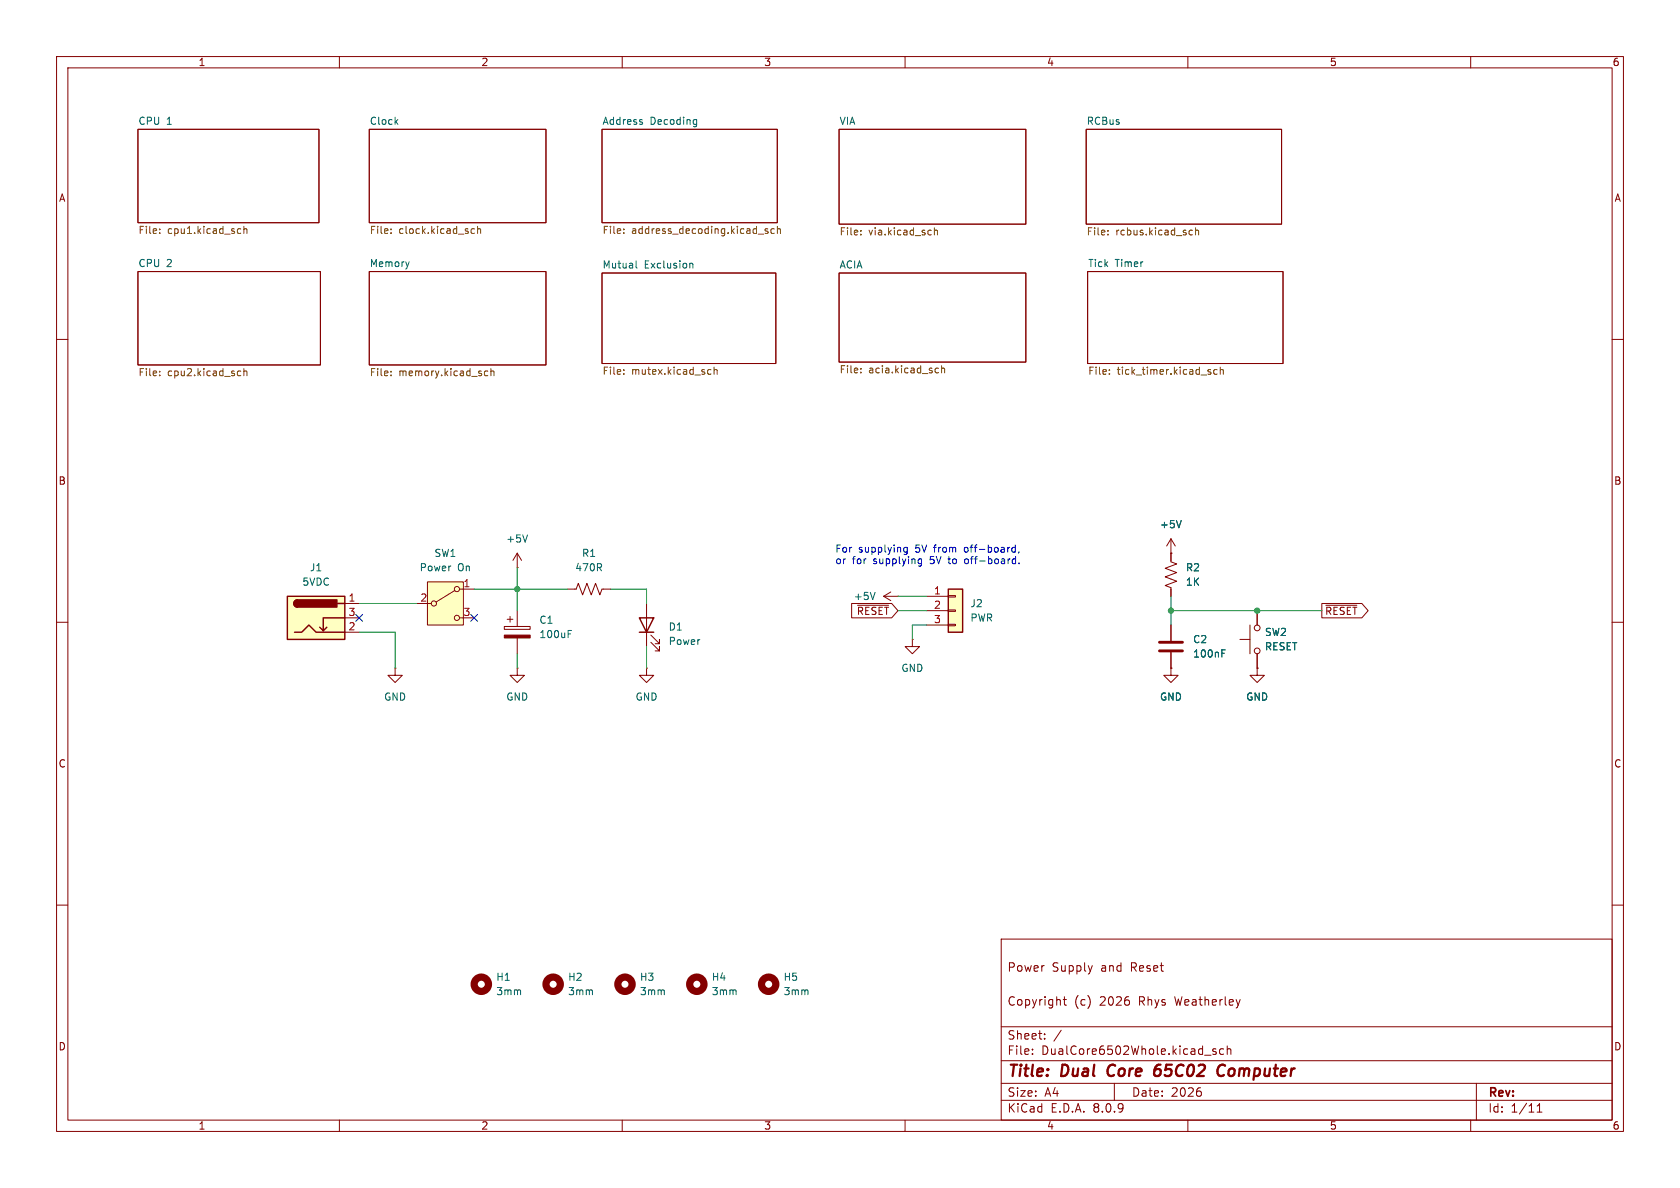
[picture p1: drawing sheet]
(kicad_sch
 (version 20231120)
 (generator "eeschema")
 (generator_version "8.0")
 (paper "A4")
 (title_block
  (title "Dual Core 65C02 Computer")
  (date "2026")
  (comment 1 "Copyright (c) 2026 Rhys Weatherley")
  (comment 3 "Power Supply and Reset"))
 (lib_symbols
  (symbol "Connector:Barrel_Jack_Switch"
   (pin_names hide) (exclude_from_sim no) (in_bom yes) (on_board yes)
   (property "Reference" "J" (at 0 5.334 0) (effects (font (size 1.27 1.27))))
   (property "Value" "Barrel_Jack_Switch" (at 0 -5.08 0) (effects (font (size 1.27 1.27))))
   (property "Footprint" "" (at 1.27 -1.016 0) (effects (font (size 1.27 1.27)) (hide yes)))
   (property "Datasheet" "~" (at 1.27 -1.016 0) (effects (font (size 1.27 1.27)) (hide yes)))
   (property "Description" "DC Barrel Jack with an internal switch" (at 0 0 0) (effects (font (size 1.27 1.27)) (hide yes)))
   (symbol "Barrel_Jack_Switch_0_1"
    (rectangle (start -5.08 3.81) (end 5.08 -3.81) (stroke (width 0.254) (type default)) (fill (type background)))
    (arc (start -3.302 3.175) (mid -3.9343 2.54) (end -3.302 1.905) (stroke (width 0.254) (type default)) (fill (type none)))
    (arc (start -3.302 3.175) (mid -3.9343 2.54) (end -3.302 1.905) (stroke (width 0.254) (type default)) (fill (type outline)))
    (polyline (pts (xy 1.27 -2.286) (xy 1.905 -1.651)) (stroke (width 0.254) (type default)) (fill (type none)))
    (polyline (pts (xy 5.08 2.54) (xy 3.81 2.54)) (stroke (width 0.254) (type default)) (fill (type none)))
    (polyline (pts (xy 5.08 0) (xy 1.27 0) (xy 1.27 -2.286) (xy 0.635 -1.651)) (stroke (width 0.254) (type default)) (fill (type none)))
    (polyline (pts (xy -3.81 -2.54) (xy -2.54 -2.54) (xy -1.27 -1.27) (xy 0 -2.54) (xy 2.54 -2.54) (xy 5.08 -2.54)) (stroke (width 0.254) (type default)) (fill (type none)))
    (rectangle (start 3.683 3.175) (end -3.302 1.905) (stroke (width 0.254) (type default)) (fill (type outline))))
   (symbol "Barrel_Jack_Switch_1_1"
    (pin passive line (at 7.62 2.54 180) (length 2.54) (name "~" (effects (font (size 1.27 1.27)))) (number "1" (effects (font (size 1.27 1.27)))))
    (pin passive line (at 7.62 -2.54 180) (length 2.54) (name "~" (effects (font (size 1.27 1.27)))) (number "2" (effects (font (size 1.27 1.27)))))
    (pin passive line (at 7.62 0 180) (length 2.54) (name "~" (effects (font (size 1.27 1.27)))) (number "3" (effects (font (size 1.27 1.27)))))))
  (symbol "Connector_Generic:Conn_01x03"
   (pin_names
    (offset 1.016) hide) (exclude_from_sim no) (in_bom yes) (on_board yes)
   (property "Reference" "J" (at 0 5.08 0) (effects (font (size 1.27 1.27))))
   (property "Value" "Conn_01x03" (at 0 -5.08 0) (effects (font (size 1.27 1.27))))
   (property "Footprint" "" (at 0 0 0) (effects (font (size 1.27 1.27)) (hide yes)))
   (property "Datasheet" "~" (at 0 0 0) (effects (font (size 1.27 1.27)) (hide yes)))
   (property "Description" "Generic connector, single row, 01x03, script generated (kicad-library-utils/schlib/autogen/connector/)" (at 0 0 0) (effects (font (size 1.27 1.27)) (hide yes)))
   (symbol "Conn_01x03_1_1"
    (rectangle (start -1.27 -2.413) (end 0 -2.667) (stroke (width 0.1524) (type default)) (fill (type none)))
    (rectangle (start -1.27 0.127) (end 0 -0.127) (stroke (width 0.1524) (type default)) (fill (type none)))
    (rectangle (start -1.27 2.667) (end 0 2.413) (stroke (width 0.1524) (type default)) (fill (type none)))
    (rectangle (start -1.27 3.81) (end 1.27 -3.81) (stroke (width 0.254) (type default)) (fill (type background)))
    (pin passive line (at -5.08 2.54 0) (length 3.81) (name "Pin_1" (effects (font (size 1.27 1.27)))) (number "1" (effects (font (size 1.27 1.27)))))
    (pin passive line (at -5.08 0 0) (length 3.81) (name "Pin_2" (effects (font (size 1.27 1.27)))) (number "2" (effects (font (size 1.27 1.27)))))
    (pin passive line (at -5.08 -2.54 0) (length 3.81) (name "Pin_3" (effects (font (size 1.27 1.27)))) (number "3" (effects (font (size 1.27 1.27)))))))
  (symbol "Device:C"
   (pin_numbers hide)
   (pin_names
    (offset 0.254)) (exclude_from_sim no) (in_bom yes) (on_board yes)
   (property "Reference" "C" (at 0.635 2.54 0) (effects (font (size 1.27 1.27)) (justify left)))
   (property "Value" "C" (at 0.635 -2.54 0) (effects (font (size 1.27 1.27)) (justify left)))
   (property "Footprint" "" (at 0.9652 -3.81 0) (effects (font (size 1.27 1.27)) (hide yes)))
   (property "Datasheet" "~" (at 0 0 0) (effects (font (size 1.27 1.27)) (hide yes)))
   (property "Description" "Unpolarized capacitor" (at 0 0 0) (effects (font (size 1.27 1.27)) (hide yes)))
   (symbol "C_0_1"
    (polyline (pts (xy -2.032 -0.762) (xy 2.032 -0.762)) (stroke (width 0.508) (type default)) (fill (type none)))
    (polyline (pts (xy -2.032 0.762) (xy 2.032 0.762)) (stroke (width 0.508) (type default)) (fill (type none))))
   (symbol "C_1_1"
    (pin passive line (at 0 3.81 270) (length 2.794) (name "~" (effects (font (size 1.27 1.27)))) (number "1" (effects (font (size 1.27 1.27)))))
    (pin passive line (at 0 -3.81 90) (length 2.794) (name "~" (effects (font (size 1.27 1.27)))) (number "2" (effects (font (size 1.27 1.27)))))))
  (symbol "Device:C_Polarized"
   (pin_numbers hide)
   (pin_names
    (offset 0.254)) (exclude_from_sim no) (in_bom yes) (on_board yes)
   (property "Reference" "C" (at 0.635 2.54 0) (effects (font (size 1.27 1.27)) (justify left)))
   (property "Value" "C_Polarized" (at 0.635 -2.54 0) (effects (font (size 1.27 1.27)) (justify left)))
   (property "Footprint" "" (at 0.9652 -3.81 0) (effects (font (size 1.27 1.27)) (hide yes)))
   (property "Datasheet" "~" (at 0 0 0) (effects (font (size 1.27 1.27)) (hide yes)))
   (property "Description" "Polarized capacitor" (at 0 0 0) (effects (font (size 1.27 1.27)) (hide yes)))
   (symbol "C_Polarized_0_1"
    (rectangle (start -2.286 0.508) (end 2.286 1.016) (stroke (width 0) (type default)) (fill (type none)))
    (polyline (pts (xy -1.778 2.286) (xy -0.762 2.286)) (stroke (width 0) (type default)) (fill (type none)))
    (polyline (pts (xy -1.27 2.794) (xy -1.27 1.778)) (stroke (width 0) (type default)) (fill (type none)))
    (rectangle (start 2.286 -0.508) (end -2.286 -1.016) (stroke (width 0) (type default)) (fill (type outline))))
   (symbol "C_Polarized_1_1"
    (pin passive line (at 0 3.81 270) (length 2.794) (name "~" (effects (font (size 1.27 1.27)))) (number "1" (effects (font (size 1.27 1.27)))))
    (pin passive line (at 0 -3.81 90) (length 2.794) (name "~" (effects (font (size 1.27 1.27)))) (number "2" (effects (font (size 1.27 1.27)))))))
  (symbol "Device:LED"
   (pin_numbers hide)
   (pin_names
    (offset 1.016) hide) (exclude_from_sim no) (in_bom yes) (on_board yes)
   (property "Reference" "D" (at 0 2.54 0) (effects (font (size 1.27 1.27))))
   (property "Value" "LED" (at 0 -2.54 0) (effects (font (size 1.27 1.27))))
   (property "Footprint" "" (at 0 0 0) (effects (font (size 1.27 1.27)) (hide yes)))
   (property "Datasheet" "~" (at 0 0 0) (effects (font (size 1.27 1.27)) (hide yes)))
   (property "Description" "Light emitting diode" (at 0 0 0) (effects (font (size 1.27 1.27)) (hide yes)))
   (symbol "LED_0_1"
    (polyline (pts (xy -1.27 -1.27) (xy -1.27 1.27)) (stroke (width 0.254) (type default)) (fill (type none)))
    (polyline (pts (xy -1.27 0) (xy 1.27 0)) (stroke (width 0) (type default)) (fill (type none)))
    (polyline (pts (xy 1.27 -1.27) (xy 1.27 1.27) (xy -1.27 0) (xy 1.27 -1.27)) (stroke (width 0.254) (type default)) (fill (type none)))
    (polyline (pts (xy -3.048 -0.762) (xy -4.572 -2.286) (xy -3.81 -2.286) (xy -4.572 -2.286) (xy -4.572 -1.524)) (stroke (width 0) (type default)) (fill (type none)))
    (polyline (pts (xy -1.778 -0.762) (xy -3.302 -2.286) (xy -2.54 -2.286) (xy -3.302 -2.286) (xy -3.302 -1.524)) (stroke (width 0) (type default)) (fill (type none))))
   (symbol "LED_1_1"
    (pin passive line (at -3.81 0 0) (length 2.54) (name "K" (effects (font (size 1.27 1.27)))) (number "1" (effects (font (size 1.27 1.27)))))
    (pin passive line (at 3.81 0 180) (length 2.54) (name "A" (effects (font (size 1.27 1.27)))) (number "2" (effects (font (size 1.27 1.27)))))))
  (symbol "Device:R_US"
   (pin_numbers hide)
   (pin_names
    (offset 0)) (exclude_from_sim no) (in_bom yes) (on_board yes)
   (property "Reference" "R" (at 2.54 0 90) (effects (font (size 1.27 1.27))))
   (property "Value" "R_US" (at -2.54 0 90) (effects (font (size 1.27 1.27))))
   (property "Footprint" "" (at 1.016 -0.254 90) (effects (font (size 1.27 1.27)) (hide yes)))
   (property "Datasheet" "~" (at 0 0 0) (effects (font (size 1.27 1.27)) (hide yes)))
   (property "Description" "Resistor, US symbol" (at 0 0 0) (effects (font (size 1.27 1.27)) (hide yes)))
   (symbol "R_US_0_1"
    (polyline (pts (xy 0 -2.286) (xy 0 -2.54)) (stroke (width 0) (type default)) (fill (type none)))
    (polyline (pts (xy 0 2.286) (xy 0 2.54)) (stroke (width 0) (type default)) (fill (type none)))
    (polyline (pts (xy 0 -0.762) (xy 1.016 -1.143) (xy 0 -1.524) (xy -1.016 -1.905) (xy 0 -2.286)) (stroke (width 0) (type default)) (fill (type none)))
    (polyline (pts (xy 0 0.762) (xy 1.016 0.381) (xy 0 0) (xy -1.016 -0.381) (xy 0 -0.762)) (stroke (width 0) (type default)) (fill (type none)))
    (polyline (pts (xy 0 2.286) (xy 1.016 1.905) (xy 0 1.524) (xy -1.016 1.143) (xy 0 0.762)) (stroke (width 0) (type default)) (fill (type none))))
   (symbol "R_US_1_1"
    (pin passive line (at 0 3.81 270) (length 1.27) (name "~" (effects (font (size 1.27 1.27)))) (number "1" (effects (font (size 1.27 1.27)))))
    (pin passive line (at 0 -3.81 90) (length 1.27) (name "~" (effects (font (size 1.27 1.27)))) (number "2" (effects (font (size 1.27 1.27)))))))
  (symbol "Mechanical:MountingHole"
   (pin_names
    (offset 1.016)) (exclude_from_sim yes) (in_bom no) (on_board yes)
   (property "Reference" "H" (at 0 5.08 0) (effects (font (size 1.27 1.27))))
   (property "Value" "MountingHole" (at 0 3.175 0) (effects (font (size 1.27 1.27))))
   (property "Footprint" "" (at 0 0 0) (effects (font (size 1.27 1.27)) (hide yes)))
   (property "Datasheet" "~" (at 0 0 0) (effects (font (size 1.27 1.27)) (hide yes)))
   (property "Description" "Mounting Hole without connection" (at 0 0 0) (effects (font (size 1.27 1.27)) (hide yes)))
   (symbol "MountingHole_0_1"
    (circle (center 0 0) (radius 1.27) (stroke (width 1.27) (type default)) (fill (type none)))))
  (symbol "Switch:SW_Push"
   (pin_numbers hide)
   (pin_names
    (offset 1.016) hide) (exclude_from_sim no) (in_bom yes) (on_board yes)
   (property "Reference" "SW" (at 1.27 2.54 0) (effects (font (size 1.27 1.27)) (justify left)))
   (property "Value" "SW_Push" (at 0 -1.524 0) (effects (font (size 1.27 1.27))))
   (property "Footprint" "" (at 0 5.08 0) (effects (font (size 1.27 1.27)) (hide yes)))
   (property "Datasheet" "~" (at 0 5.08 0) (effects (font (size 1.27 1.27)) (hide yes)))
   (property "Description" "Push button switch, generic, two pins" (at 0 0 0) (effects (font (size 1.27 1.27)) (hide yes)))
   (symbol "SW_Push_0_1"
    (circle (center -2.032 0) (radius 0.508) (stroke (width 0) (type default)) (fill (type none)))
    (polyline (pts (xy 0 1.27) (xy 0 3.048)) (stroke (width 0) (type default)) (fill (type none)))
    (polyline (pts (xy 2.54 1.27) (xy -2.54 1.27)) (stroke (width 0) (type default)) (fill (type none)))
    (circle (center 2.032 0) (radius 0.508) (stroke (width 0) (type default)) (fill (type none)))
    (pin passive line (at -5.08 0 0) (length 2.54) (name "1" (effects (font (size 1.27 1.27)))) (number "1" (effects (font (size 1.27 1.27)))))
    (pin passive line (at 5.08 0 180) (length 2.54) (name "2" (effects (font (size 1.27 1.27)))) (number "2" (effects (font (size 1.27 1.27)))))))
  (symbol "Switch:SW_SPDT"
   (pin_names
    (offset 0) hide) (exclude_from_sim no) (in_bom yes) (on_board yes)
   (property "Reference" "SW" (at 0 5.08 0) (effects (font (size 1.27 1.27))))
   (property "Value" "SW_SPDT" (at 0 -5.08 0) (effects (font (size 1.27 1.27))))
   (property "Footprint" "" (at 0 0 0) (effects (font (size 1.27 1.27)) (hide yes)))
   (property "Datasheet" "~" (at 0 -7.62 0) (effects (font (size 1.27 1.27)) (hide yes)))
   (property "Description" "Switch, single pole double throw" (at 0 0 0) (effects (font (size 1.27 1.27)) (hide yes)))
   (symbol "SW_SPDT_0_1"
    (circle (center -2.032 0) (radius 0.4572) (stroke (width 0) (type default)) (fill (type none)))
    (polyline (pts (xy -1.651 0.254) (xy 1.651 2.286)) (stroke (width 0) (type default)) (fill (type none)))
    (circle (center 2.032 -2.54) (radius 0.4572) (stroke (width 0) (type default)) (fill (type none)))
    (circle (center 2.032 2.54) (radius 0.4572) (stroke (width 0) (type default)) (fill (type none))))
   (symbol "SW_SPDT_1_1"
    (rectangle (start -3.175 3.81) (end 3.175 -3.81) (stroke (width 0) (type default)) (fill (type background)))
    (pin passive line (at 5.08 2.54 180) (length 2.54) (name "A" (effects (font (size 1.27 1.27)))) (number "1" (effects (font (size 1.27 1.27)))))
    (pin passive line (at -5.08 0 0) (length 2.54) (name "B" (effects (font (size 1.27 1.27)))) (number "2" (effects (font (size 1.27 1.27)))))
    (pin passive line (at 5.08 -2.54 180) (length 2.54) (name "C" (effects (font (size 1.27 1.27)))) (number "3" (effects (font (size 1.27 1.27)))))))
  (symbol "power:+5V"
   (power)
   (pin_numbers hide)
   (pin_names
    (offset 0) hide) (exclude_from_sim no) (in_bom yes) (on_board yes)
   (property "Reference" "#PWR" (at 0 -3.81 0) (effects (font (size 1.27 1.27)) (hide yes)))
   (property "Value" "+5V" (at 0 3.556 0) (effects (font (size 1.27 1.27))))
   (property "Footprint" "" (at 0 0 0) (effects (font (size 1.27 1.27)) (hide yes)))
   (property "Datasheet" "" (at 0 0 0) (effects (font (size 1.27 1.27)) (hide yes)))
   (property "Description" "Power symbol creates a global label with name \"+5V\"" (at 0 0 0) (effects (font (size 1.27 1.27)) (hide yes)))
   (symbol "+5V_0_1"
    (polyline (pts (xy -0.762 1.27) (xy 0 2.54)) (stroke (width 0) (type default)) (fill (type none)))
    (polyline (pts (xy 0 0) (xy 0 2.54)) (stroke (width 0) (type default)) (fill (type none)))
    (polyline (pts (xy 0 2.54) (xy 0.762 1.27)) (stroke (width 0) (type default)) (fill (type none))))
   (symbol "+5V_1_1"
    (pin power_in line (at 0 0 90) (length 0) (name "~" (effects (font (size 1.27 1.27)))) (number "1" (effects (font (size 1.27 1.27)))))))
  (symbol "power:GND"
   (power)
   (pin_numbers hide)
   (pin_names
    (offset 0) hide) (exclude_from_sim no) (in_bom yes) (on_board yes)
   (property "Reference" "#PWR" (at 0 -6.35 0) (effects (font (size 1.27 1.27)) (hide yes)))
   (property "Value" "GND" (at 0 -3.81 0) (effects (font (size 1.27 1.27))))
   (property "Footprint" "" (at 0 0 0) (effects (font (size 1.27 1.27)) (hide yes)))
   (property "Datasheet" "" (at 0 0 0) (effects (font (size 1.27 1.27)) (hide yes)))
   (property "Description" "Power symbol creates a global label with name \"GND\" , ground" (at 0 0 0) (effects (font (size 1.27 1.27)) (hide yes)))
   (symbol "GND_0_1"
    (polyline (pts (xy 0 0) (xy 0 -1.27) (xy 1.27 -1.27) (xy 0 -2.54) (xy -1.27 -1.27) (xy 0 -1.27)) (stroke (width 0) (type default)) (fill (type none))))
   (symbol "GND_1_1"
    (pin power_in line (at 0 0 270) (length 0) (name "~" (effects (font (size 1.27 1.27)))) (number "1" (effects (font (size 1.27 1.27))))))))
 (junction
  (at 222.25 107.95)
  (diameter 0)
  (color 0 0 0 0))
 (junction
  (at 91.44 104.14)
  (diameter 0)
  (color 0 0 0 0))
 (junction
  (at 207.01 107.95)
  (diameter 0)
  (color 0 0 0 0))
 (no_connect
  (at 63.5 109.22))
 (no_connect
  (at 83.82 109.22))
 (wire
  (pts (xy 158.75 107.95) (xy 163.83 107.95))
  (stroke (width 0) (type default)))
 (wire
  (pts (xy 207.01 107.95) (xy 207.01 110.49))
  (stroke (width 0) (type default)))
 (wire
  (pts (xy 114.3 104.14) (xy 114.3 106.68))
  (stroke (width 0) (type default)))
 (wire
  (pts (xy 107.95 104.14) (xy 114.3 104.14))
  (stroke (width 0) (type default)))
 (wire
  (pts (xy 63.5 111.76) (xy 69.85 111.76))
  (stroke (width 0) (type default)))
 (wire
  (pts (xy 207.01 105.41) (xy 207.01 107.95))
  (stroke (width 0) (type default)))
 (wire
  (pts (xy 207.01 107.95) (xy 222.25 107.95))
  (stroke (width 0) (type default)))
 (wire
  (pts (xy 63.5 106.68) (xy 73.66 106.68))
  (stroke (width 0) (type default)))
 (wire
  (pts (xy 69.85 111.76) (xy 69.85 118.11))
  (stroke (width 0) (type default)))
 (wire
  (pts (xy 83.82 104.14) (xy 91.44 104.14))
  (stroke (width 0) (type default)))
 (wire
  (pts (xy 163.83 105.41) (xy 158.75 105.41))
  (stroke (width 0) (type default)))
 (wire
  (pts (xy 114.3 114.3) (xy 114.3 118.11))
  (stroke (width 0) (type default)))
 (wire
  (pts (xy 161.29 110.49) (xy 161.29 113.03))
  (stroke (width 0) (type default)))
 (wire
  (pts (xy 91.44 104.14) (xy 100.33 104.14))
  (stroke (width 0) (type default)))
 (wire
  (pts (xy 222.25 107.95) (xy 233.68 107.95))
  (stroke (width 0) (type default)))
 (wire
  (pts (xy 91.44 100.33) (xy 91.44 104.14))
  (stroke (width 0) (type default)))
 (wire
  (pts (xy 91.44 104.14) (xy 91.44 107.95))
  (stroke (width 0) (type default)))
 (wire
  (pts (xy 163.83 110.49) (xy 161.29 110.49))
  (stroke (width 0) (type default)))
 (wire
  (pts (xy 91.44 115.57) (xy 91.44 118.11))
  (stroke (width 0) (type default)))
 (text "For supplying 5V from off-board,\nor for supplying 5V to off-board."
  (exclude_from_sim no)
  (at 147.574 98.298 0)
  (effects (font (size 1.27 1.27)) (justify left)))
 (global_label "~{RESET}"
  (shape output)
  (at 233.68 107.95 0)
  (fields_autoplaced yes)
  (effects (font (size 1.27 1.27)) (justify left))
  (property "Intersheetrefs" "${INTERSHEET_REFS}" (at 242.4103 107.95 0) (effects (font (size 1.27 1.27)) (justify left) (hide yes))))
 (global_label "~{RESET}"
  (shape input)
  (at 158.75 107.95 180)
  (fields_autoplaced yes)
  (effects (font (size 1.27 1.27)) (justify right))
  (property "Intersheetrefs" "${INTERSHEET_REFS}" (at 150.0197 107.95 0) (effects (font (size 1.27 1.27)) (justify right) (hide yes))))
 (symbol
  (lib_id "power:GND")
  (at 91.44 118.11 0)
  (unit 1)
  (exclude_from_sim no)
  (in_bom yes)
  (on_board yes)
  (dnp no)
  (fields_autoplaced yes)
  (property "Reference" "#PWR3" (at 91.44 124.46 0) (effects (font (size 1.27 1.27)) (hide yes)))
  (property "Value" "GND" (at 91.44 123.19 0) (effects (font (size 1.27 1.27))))
  (property "Footprint" "" (at 91.44 118.11 0) (effects (font (size 1.27 1.27)) (hide yes)))
  (property "Datasheet" "" (at 91.44 118.11 0) (effects (font (size 1.27 1.27)) (hide yes)))
  (property "Description" "Power symbol creates a global label with name \"GND\" , ground" (at 91.44 118.11 0) (effects (font (size 1.27 1.27)) (hide yes)))
  (pin "1"))
 (symbol
  (lib_id "power:+5V")
  (at 207.01 97.79 0)
  (unit 1)
  (exclude_from_sim no)
  (in_bom yes)
  (on_board yes)
  (dnp no)
  (fields_autoplaced yes)
  (property "Reference" "#PWR7" (at 207.01 101.6 0) (effects (font (size 1.27 1.27)) (hide yes)))
  (property "Value" "+5V" (at 207.01 92.71 0) (effects (font (size 1.27 1.27))))
  (property "Footprint" "" (at 207.01 97.79 0) (effects (font (size 1.27 1.27)) (hide yes)))
  (property "Datasheet" "" (at 207.01 97.79 0) (effects (font (size 1.27 1.27)) (hide yes)))
  (property "Description" "Power symbol creates a global label with name \"+5V\"" (at 207.01 97.79 0) (effects (font (size 1.27 1.27)) (hide yes)))
  (pin "1"))
 (symbol
  (lib_id "power:GND")
  (at 114.3 118.11 0)
  (unit 1)
  (exclude_from_sim no)
  (in_bom yes)
  (on_board yes)
  (dnp no)
  (fields_autoplaced yes)
  (property "Reference" "#PWR4" (at 114.3 124.46 0) (effects (font (size 1.27 1.27)) (hide yes)))
  (property "Value" "GND" (at 114.3 123.19 0) (effects (font (size 1.27 1.27))))
  (property "Footprint" "" (at 114.3 118.11 0) (effects (font (size 1.27 1.27)) (hide yes)))
  (property "Datasheet" "" (at 114.3 118.11 0) (effects (font (size 1.27 1.27)) (hide yes)))
  (property "Description" "Power symbol creates a global label with name \"GND\" , ground" (at 114.3 118.11 0) (effects (font (size 1.27 1.27)) (hide yes)))
  (pin "1"))
 (symbol
  (lib_id "power:+5V")
  (at 91.44 100.33 0)
  (unit 1)
  (exclude_from_sim no)
  (in_bom yes)
  (on_board yes)
  (dnp no)
  (fields_autoplaced yes)
  (property "Reference" "#PWR2" (at 91.44 104.14 0) (effects (font (size 1.27 1.27)) (hide yes)))
  (property "Value" "+5V" (at 91.44 95.25 0) (effects (font (size 1.27 1.27))))
  (property "Footprint" "" (at 91.44 100.33 0) (effects (font (size 1.27 1.27)) (hide yes)))
  (property "Datasheet" "" (at 91.44 100.33 0) (effects (font (size 1.27 1.27)) (hide yes)))
  (property "Description" "Power symbol creates a global label with name \"+5V\"" (at 91.44 100.33 0) (effects (font (size 1.27 1.27)) (hide yes)))
  (pin "1"))
 (symbol
  (lib_id "Device:C_Polarized")
  (at 91.44 111.76 0)
  (unit 1)
  (exclude_from_sim no)
  (in_bom yes)
  (on_board yes)
  (dnp no)
  (fields_autoplaced yes)
  (property "Reference" "C1" (at 95.25 109.6009 0) (effects (font (size 1.27 1.27)) (justify left)))
  (property "Value" "100uF" (at 95.25 112.1409 0) (effects (font (size 1.27 1.27)) (justify left)))
  (property "Footprint" "Capacitor_THT:CP_Radial_D6.3mm_P2.50mm" (at 92.4052 115.57 0) (effects (font (size 1.27 1.27)) (hide yes)))
  (property "Datasheet" "~" (at 91.44 111.76 0) (effects (font (size 1.27 1.27)) (hide yes)))
  (property "Description" "" (at 91.44 111.76 0) (effects (font (size 1.27 1.27)) (hide yes)))
  (pin "1")
  (pin "2"))
 (symbol
  (lib_id "Mechanical:MountingHole")
  (at 97.79 173.99 0)
  (unit 1)
  (exclude_from_sim yes)
  (in_bom no)
  (on_board yes)
  (dnp no)
  (fields_autoplaced yes)
  (property "Reference" "H2" (at 100.33 172.7199 0) (effects (font (size 1.27 1.27)) (justify left)))
  (property "Value" "3mm" (at 100.33 175.2599 0) (effects (font (size 1.27 1.27)) (justify left)))
  (property "Footprint" "MountingHole:MountingHole_3mm" (at 97.79 173.99 0) (effects (font (size 1.27 1.27)) (hide yes)))
  (property "Datasheet" "~" (at 97.79 173.99 0) (effects (font (size 1.27 1.27)) (hide yes)))
  (property "Description" "Mounting Hole without connection" (at 97.79 173.99 0) (effects (font (size 1.27 1.27)) (hide yes))))
 (symbol
  (lib_id "Mechanical:MountingHole")
  (at 85.09 173.99 0)
  (unit 1)
  (exclude_from_sim yes)
  (in_bom no)
  (on_board yes)
  (dnp no)
  (fields_autoplaced yes)
  (property "Reference" "H1" (at 87.63 172.7199 0) (effects (font (size 1.27 1.27)) (justify left)))
  (property "Value" "3mm" (at 87.63 175.2599 0) (effects (font (size 1.27 1.27)) (justify left)))
  (property "Footprint" "MountingHole:MountingHole_3mm" (at 85.09 173.99 0) (effects (font (size 1.27 1.27)) (hide yes)))
  (property "Datasheet" "~" (at 85.09 173.99 0) (effects (font (size 1.27 1.27)) (hide yes)))
  (property "Description" "Mounting Hole without connection" (at 85.09 173.99 0) (effects (font (size 1.27 1.27)) (hide yes))))
 (symbol
  (lib_id "Mechanical:MountingHole")
  (at 110.49 173.99 0)
  (unit 1)
  (exclude_from_sim yes)
  (in_bom no)
  (on_board yes)
  (dnp no)
  (fields_autoplaced yes)
  (property "Reference" "H3" (at 113.03 172.7199 0) (effects (font (size 1.27 1.27)) (justify left)))
  (property "Value" "3mm" (at 113.03 175.2599 0) (effects (font (size 1.27 1.27)) (justify left)))
  (property "Footprint" "MountingHole:MountingHole_3mm" (at 110.49 173.99 0) (effects (font (size 1.27 1.27)) (hide yes)))
  (property "Datasheet" "~" (at 110.49 173.99 0) (effects (font (size 1.27 1.27)) (hide yes)))
  (property "Description" "Mounting Hole without connection" (at 110.49 173.99 0) (effects (font (size 1.27 1.27)) (hide yes))))
 (symbol
  (lib_id "Mechanical:MountingHole")
  (at 135.89 173.99 0)
  (unit 1)
  (exclude_from_sim yes)
  (in_bom no)
  (on_board yes)
  (dnp no)
  (fields_autoplaced yes)
  (property "Reference" "H5" (at 138.43 172.7199 0) (effects (font (size 1.27 1.27)) (justify left)))
  (property "Value" "3mm" (at 138.43 175.2599 0) (effects (font (size 1.27 1.27)) (justify left)))
  (property "Footprint" "MountingHole:MountingHole_3mm" (at 135.89 173.99 0) (effects (font (size 1.27 1.27)) (hide yes)))
  (property "Datasheet" "~" (at 135.89 173.99 0) (effects (font (size 1.27 1.27)) (hide yes)))
  (property "Description" "Mounting Hole without connection" (at 135.89 173.99 0) (effects (font (size 1.27 1.27)) (hide yes))))
 (symbol
  (lib_id "Connector:Barrel_Jack_Switch")
  (at 55.88 109.22 0)
  (unit 1)
  (exclude_from_sim no)
  (in_bom yes)
  (on_board yes)
  (dnp no)
  (fields_autoplaced yes)
  (property "Reference" "J1" (at 55.88 100.33 0) (effects (font (size 1.27 1.27))))
  (property "Value" "5VDC" (at 55.88 102.87 0) (effects (font (size 1.27 1.27))))
  (property "Footprint" "Connector_BarrelJack:BarrelJack_Horizontal" (at 57.15 110.236 0) (effects (font (size 1.27 1.27)) (hide yes)))
  (property "Datasheet" "~" (at 57.15 110.236 0) (effects (font (size 1.27 1.27)) (hide yes)))
  (property "Description" "" (at 55.88 109.22 0) (effects (font (size 1.27 1.27)) (hide yes)))
  (pin "1")
  (pin "2")
  (pin "3"))
 (symbol
  (lib_id "power:GND")
  (at 222.25 118.11 0)
  (unit 1)
  (exclude_from_sim no)
  (in_bom yes)
  (on_board yes)
  (dnp no)
  (fields_autoplaced yes)
  (property "Reference" "#PWR9" (at 222.25 124.46 0) (effects (font (size 1.27 1.27)) (hide yes)))
  (property "Value" "GND" (at 222.25 123.19 0) (effects (font (size 1.27 1.27))))
  (property "Footprint" "" (at 222.25 118.11 0) (effects (font (size 1.27 1.27)) (hide yes)))
  (property "Datasheet" "" (at 222.25 118.11 0) (effects (font (size 1.27 1.27)) (hide yes)))
  (property "Description" "Power symbol creates a global label with name \"GND\" , ground" (at 222.25 118.11 0) (effects (font (size 1.27 1.27)) (hide yes)))
  (pin "1"))
 (symbol
  (lib_id "Connector_Generic:Conn_01x03")
  (at 168.91 107.95 0)
  (unit 1)
  (exclude_from_sim no)
  (in_bom yes)
  (on_board yes)
  (dnp no)
  (fields_autoplaced yes)
  (property "Reference" "J2" (at 171.45 106.6799 0) (effects (font (size 1.27 1.27)) (justify left)))
  (property "Value" "PWR" (at 171.45 109.2199 0) (effects (font (size 1.27 1.27)) (justify left)))
  (property "Footprint" "Connector_Phoenix_MC_HighVoltage:PhoenixContact_MC_1,5_3-G-5.08_1x03_P5.08mm_Horizontal" (at 168.91 107.95 0) (effects (font (size 1.27 1.27)) (hide yes)))
  (property "Datasheet" "~" (at 168.91 107.95 0) (effects (font (size 1.27 1.27)) (hide yes)))
  (property "Description" "Generic connector, single row, 01x03, script generated (kicad-library-utils/schlib/autogen/connector/)" (at 168.91 107.95 0) (effects (font (size 1.27 1.27)) (hide yes)))
  (pin "3")
  (pin "1")
  (pin "2"))
 (symbol
  (lib_id "power:+5V")
  (at 158.75 105.41 90)
  (unit 1)
  (exclude_from_sim no)
  (in_bom yes)
  (on_board yes)
  (dnp no)
  (fields_autoplaced yes)
  (property "Reference" "#PWR5" (at 162.56 105.41 0) (effects (font (size 1.27 1.27)) (hide yes)))
  (property "Value" "+5V" (at 154.94 105.4099 90) (effects (font (size 1.27 1.27)) (justify left)))
  (property "Footprint" "" (at 158.75 105.41 0) (effects (font (size 1.27 1.27)) (hide yes)))
  (property "Datasheet" "" (at 158.75 105.41 0) (effects (font (size 1.27 1.27)) (hide yes)))
  (property "Description" "Power symbol creates a global label with name \"+5V\"" (at 158.75 105.41 0) (effects (font (size 1.27 1.27)) (hide yes)))
  (pin "1"))
 (symbol
  (lib_id "power:GND")
  (at 161.29 113.03 0)
  (unit 1)
  (exclude_from_sim no)
  (in_bom yes)
  (on_board yes)
  (dnp no)
  (fields_autoplaced yes)
  (property "Reference" "#PWR6" (at 161.29 119.38 0) (effects (font (size 1.27 1.27)) (hide yes)))
  (property "Value" "GND" (at 161.29 118.11 0) (effects (font (size 1.27 1.27))))
  (property "Footprint" "" (at 161.29 113.03 0) (effects (font (size 1.27 1.27)) (hide yes)))
  (property "Datasheet" "" (at 161.29 113.03 0) (effects (font (size 1.27 1.27)) (hide yes)))
  (property "Description" "Power symbol creates a global label with name \"GND\" , ground" (at 161.29 113.03 0) (effects (font (size 1.27 1.27)) (hide yes)))
  (pin "1"))
 (symbol
  (lib_id "Device:C")
  (at 207.01 114.3 0)
  (unit 1)
  (exclude_from_sim no)
  (in_bom yes)
  (on_board yes)
  (dnp no)
  (fields_autoplaced yes)
  (property "Reference" "C2" (at 210.82 113.03 0) (effects (font (size 1.27 1.27)) (justify left)))
  (property "Value" "100nF" (at 210.82 115.57 0) (effects (font (size 1.27 1.27)) (justify left)))
  (property "Footprint" "Capacitor_THT:C_Disc_D5.0mm_W2.5mm_P5.00mm" (at 207.9752 118.11 0) (effects (font (size 1.27 1.27)) (hide yes)))
  (property "Datasheet" "~" (at 207.01 114.3 0) (effects (font (size 1.27 1.27)) (hide yes)))
  (property "Description" "" (at 207.01 114.3 0) (effects (font (size 1.27 1.27)) (hide yes)))
  (pin "1")
  (pin "2"))
 (symbol
  (lib_id "Switch:SW_SPDT")
  (at 78.74 106.68 0)
  (unit 1)
  (exclude_from_sim no)
  (in_bom yes)
  (on_board yes)
  (dnp no)
  (fields_autoplaced yes)
  (property "Reference" "SW1" (at 78.74 97.79 0) (effects (font (size 1.27 1.27))))
  (property "Value" "Power On" (at 78.74 100.33 0) (effects (font (size 1.27 1.27))))
  (property "Footprint" "Connector_PinHeader_2.54mm:PinHeader_1x03_P2.54mm_Vertical" (at 78.74 106.68 0) (effects (font (size 1.27 1.27)) (hide yes)))
  (property "Datasheet" "~" (at 78.74 114.3 0) (effects (font (size 1.27 1.27)) (hide yes)))
  (property "Description" "Switch, single pole double throw" (at 78.74 106.68 0) (effects (font (size 1.27 1.27)) (hide yes)))
  (pin "1")
  (pin "3")
  (pin "2"))
 (symbol
  (lib_id "Switch:SW_Push")
  (at 222.25 113.03 90)
  (unit 1)
  (exclude_from_sim no)
  (in_bom yes)
  (on_board yes)
  (dnp no)
  (fields_autoplaced yes)
  (property "Reference" "SW2" (at 223.52 111.76 90) (effects (font (size 1.27 1.27)) (justify right)))
  (property "Value" "RESET" (at 223.52 114.3 90) (effects (font (size 1.27 1.27)) (justify right)))
  (property "Footprint" "Button_Switch_THT:SW_PUSH_6mm_H5mm" (at 217.17 113.03 0) (effects (font (size 1.27 1.27)) (hide yes)))
  (property "Datasheet" "~" (at 217.17 113.03 0) (effects (font (size 1.27 1.27)) (hide yes)))
  (property "Description" "" (at 222.25 113.03 0) (effects (font (size 1.27 1.27)) (hide yes)))
  (pin "1")
  (pin "2"))
 (symbol
  (lib_id "Device:R_US")
  (at 104.14 104.14 90)
  (unit 1)
  (exclude_from_sim no)
  (in_bom yes)
  (on_board yes)
  (dnp no)
  (fields_autoplaced yes)
  (property "Reference" "R1" (at 104.14 97.79 90) (effects (font (size 1.27 1.27))))
  (property "Value" "470R" (at 104.14 100.33 90) (effects (font (size 1.27 1.27))))
  (property "Footprint" "Resistor_THT:R_Axial_DIN0207_L6.3mm_D2.5mm_P10.16mm_Horizontal" (at 104.394 103.124 90) (effects (font (size 1.27 1.27)) (hide yes)))
  (property "Datasheet" "~" (at 104.14 104.14 0) (effects (font (size 1.27 1.27)) (hide yes)))
  (property "Description" "Resistor, US symbol" (at 104.14 104.14 0) (effects (font (size 1.27 1.27)) (hide yes)))
  (pin "2")
  (pin "1"))
 (symbol
  (lib_id "Device:R_US")
  (at 207.01 101.6 0)
  (unit 1)
  (exclude_from_sim no)
  (in_bom yes)
  (on_board yes)
  (dnp no)
  (fields_autoplaced yes)
  (property "Reference" "R2" (at 209.55 100.3299 0) (effects (font (size 1.27 1.27)) (justify left)))
  (property "Value" "1K" (at 209.55 102.8699 0) (effects (font (size 1.27 1.27)) (justify left)))
  (property "Footprint" "Resistor_THT:R_Axial_DIN0207_L6.3mm_D2.5mm_P10.16mm_Horizontal" (at 208.026 101.854 90) (effects (font (size 1.27 1.27)) (hide yes)))
  (property "Datasheet" "~" (at 207.01 101.6 0) (effects (font (size 1.27 1.27)) (hide yes)))
  (property "Description" "Resistor, US symbol" (at 207.01 101.6 0) (effects (font (size 1.27 1.27)) (hide yes)))
  (pin "2")
  (pin "1"))
 (symbol
  (lib_id "power:GND")
  (at 69.85 118.11 0)
  (unit 1)
  (exclude_from_sim no)
  (in_bom yes)
  (on_board yes)
  (dnp no)
  (fields_autoplaced yes)
  (property "Reference" "#PWR1" (at 69.85 124.46 0) (effects (font (size 1.27 1.27)) (hide yes)))
  (property "Value" "GND" (at 69.85 123.19 0) (effects (font (size 1.27 1.27))))
  (property "Footprint" "" (at 69.85 118.11 0) (effects (font (size 1.27 1.27)) (hide yes)))
  (property "Datasheet" "" (at 69.85 118.11 0) (effects (font (size 1.27 1.27)) (hide yes)))
  (property "Description" "Power symbol creates a global label with name \"GND\" , ground" (at 69.85 118.11 0) (effects (font (size 1.27 1.27)) (hide yes)))
  (pin "1"))
 (symbol
  (lib_id "Mechanical:MountingHole")
  (at 123.19 173.99 0)
  (unit 1)
  (exclude_from_sim yes)
  (in_bom no)
  (on_board yes)
  (dnp no)
  (fields_autoplaced yes)
  (property "Reference" "H4" (at 125.73 172.7199 0) (effects (font (size 1.27 1.27)) (justify left)))
  (property "Value" "3mm" (at 125.73 175.2599 0) (effects (font (size 1.27 1.27)) (justify left)))
  (property "Footprint" "MountingHole:MountingHole_3mm" (at 123.19 173.99 0) (effects (font (size 1.27 1.27)) (hide yes)))
  (property "Datasheet" "~" (at 123.19 173.99 0) (effects (font (size 1.27 1.27)) (hide yes)))
  (property "Description" "Mounting Hole without connection" (at 123.19 173.99 0) (effects (font (size 1.27 1.27)) (hide yes))))
 (symbol
  (lib_id "Device:LED")
  (at 114.3 110.49 90)
  (unit 1)
  (exclude_from_sim no)
  (in_bom yes)
  (on_board yes)
  (dnp no)
  (fields_autoplaced yes)
  (property "Reference" "D1" (at 118.11 110.8074 90) (effects (font (size 1.27 1.27)) (justify right)))
  (property "Value" "Power" (at 118.11 113.3474 90) (effects (font (size 1.27 1.27)) (justify right)))
  (property "Footprint" "LED_THT:LED_D5.0mm" (at 114.3 110.49 0) (effects (font (size 1.27 1.27)) (hide yes)))
  (property "Datasheet" "~" (at 114.3 110.49 0) (effects (font (size 1.27 1.27)) (hide yes)))
  (property "Description" "" (at 114.3 110.49 0) (effects (font (size 1.27 1.27)) (hide yes)))
  (pin "1")
  (pin "2"))
 (symbol
  (lib_id "power:GND")
  (at 207.01 118.11 0)
  (unit 1)
  (exclude_from_sim no)
  (in_bom yes)
  (on_board yes)
  (dnp no)
  (fields_autoplaced yes)
  (property "Reference" "#PWR8" (at 207.01 124.46 0) (effects (font (size 1.27 1.27)) (hide yes)))
  (property "Value" "GND" (at 207.01 123.19 0) (effects (font (size 1.27 1.27))))
  (property "Footprint" "" (at 207.01 118.11 0) (effects (font (size 1.27 1.27)) (hide yes)))
  (property "Datasheet" "" (at 207.01 118.11 0) (effects (font (size 1.27 1.27)) (hide yes)))
  (property "Description" "Power symbol creates a global label with name \"GND\" , ground" (at 207.01 118.11 0) (effects (font (size 1.27 1.27)) (hide yes)))
  (pin "1"))
 (sheet
  (at 106.426 48.26)
  (size 30.734 16.002)
  (fields_autoplaced yes)
  (stroke (width 0.1524) (type solid))
  (fill (color 0 0 0 0.0000))
  (property "Sheetname" "Mutual Exclusion" (at 106.426 47.5484 0) (effects (font (size 1.27 1.27)) (justify left bottom)))
  (property "Sheetfile" "mutex.kicad_sch" (at 106.426 64.8466 0) (effects (font (size 1.27 1.27)) (justify left top))))
 (sheet
  (at 148.336 22.86)
  (size 33.02 16.764)
  (fields_autoplaced yes)
  (stroke (width 0.1524) (type solid))
  (fill (color 0 0 0 0.0000))
  (property "Sheetname" "VIA" (at 148.336 22.1484 0) (effects (font (size 1.27 1.27)) (justify left bottom)))
  (property "Sheetfile" "via.kicad_sch" (at 148.336 40.2086 0) (effects (font (size 1.27 1.27)) (justify left top))))
 (sheet
  (at 192.024 22.86)
  (size 34.544 16.764)
  (fields_autoplaced yes)
  (stroke (width 0.1524) (type solid))
  (fill (color 0 0 0 0.0000))
  (property "Sheetname" "RCBus" (at 192.024 22.1484 0) (effects (font (size 1.27 1.27)) (justify left bottom)))
  (property "Sheetfile" "rcbus.kicad_sch" (at 192.024 40.2086 0) (effects (font (size 1.27 1.27)) (justify left top))))
 (sheet
  (at 24.384 22.86)
  (size 32.004 16.51)
  (fields_autoplaced yes)
  (stroke (width 0.1524) (type solid))
  (fill (color 0 0 0 0.0000))
  (property "Sheetname" "CPU 1" (at 24.384 22.1484 0) (effects (font (size 1.27 1.27)) (justify left bottom)))
  (property "Sheetfile" "cpu1.kicad_sch" (at 24.384 39.9546 0) (effects (font (size 1.27 1.27)) (justify left top))))
 (sheet
  (at 65.278 48.006)
  (size 31.242 16.51)
  (fields_autoplaced yes)
  (stroke (width 0.1524) (type solid))
  (fill (color 0 0 0 0.0000))
  (property "Sheetname" "Memory" (at 65.278 47.2944 0) (effects (font (size 1.27 1.27)) (justify left bottom)))
  (property "Sheetfile" "memory.kicad_sch" (at 65.278 65.1006 0) (effects (font (size 1.27 1.27)) (justify left top))))
 (sheet
  (at 24.384 48.006)
  (size 32.258 16.51)
  (fields_autoplaced yes)
  (stroke (width 0.1524) (type solid))
  (fill (color 0 0 0 0.0000))
  (property "Sheetname" "CPU 2" (at 24.384 47.2944 0) (effects (font (size 1.27 1.27)) (justify left bottom)))
  (property "Sheetfile" "cpu2.kicad_sch" (at 24.384 65.1006 0) (effects (font (size 1.27 1.27)) (justify left top))))
 (sheet
  (at 148.336 48.26)
  (size 33.02 15.748)
  (fields_autoplaced yes)
  (stroke (width 0.1524) (type solid))
  (fill (color 0 0 0 0.0000))
  (property "Sheetname" "ACIA" (at 148.336 47.5484 0) (effects (font (size 1.27 1.27)) (justify left bottom)))
  (property "Sheetfile" "acia.kicad_sch" (at 148.336 64.5926 0) (effects (font (size 1.27 1.27)) (justify left top))))
 (sheet
  (at 192.278 48.006)
  (size 34.544 16.256)
  (fields_autoplaced yes)
  (stroke (width 0.1524) (type solid))
  (fill (color 0 0 0 0.0000))
  (property "Sheetname" "Tick Timer" (at 192.278 47.2944 0) (effects (font (size 1.27 1.27)) (justify left bottom)))
  (property "Sheetfile" "tick_timer.kicad_sch" (at 192.278 64.8466 0) (effects (font (size 1.27 1.27)) (justify left top))))
 (sheet
  (at 65.278 22.86)
  (size 31.242 16.51)
  (fields_autoplaced yes)
  (stroke (width 0.1524) (type solid))
  (fill (color 0 0 0 0.0000))
  (property "Sheetname" "Clock" (at 65.278 22.1484 0) (effects (font (size 1.27 1.27)) (justify left bottom)))
  (property "Sheetfile" "clock.kicad_sch" (at 65.278 39.9546 0) (effects (font (size 1.27 1.27)) (justify left top))))
 (sheet
  (at 106.426 22.86)
  (size 30.988 16.51)
  (fields_autoplaced yes)
  (stroke (width 0.1524) (type solid))
  (fill (color 0 0 0 0.0000))
  (property "Sheetname" "Address Decoding" (at 106.426 22.1484 0) (effects (font (size 1.27 1.27)) (justify left bottom)))
  (property "Sheetfile" "address_decoding.kicad_sch" (at 106.426 39.9546 0) (effects (font (size 1.27 1.27)) (justify left top))))
 (sheet_instances
  (path ""
   (page "1"))))
